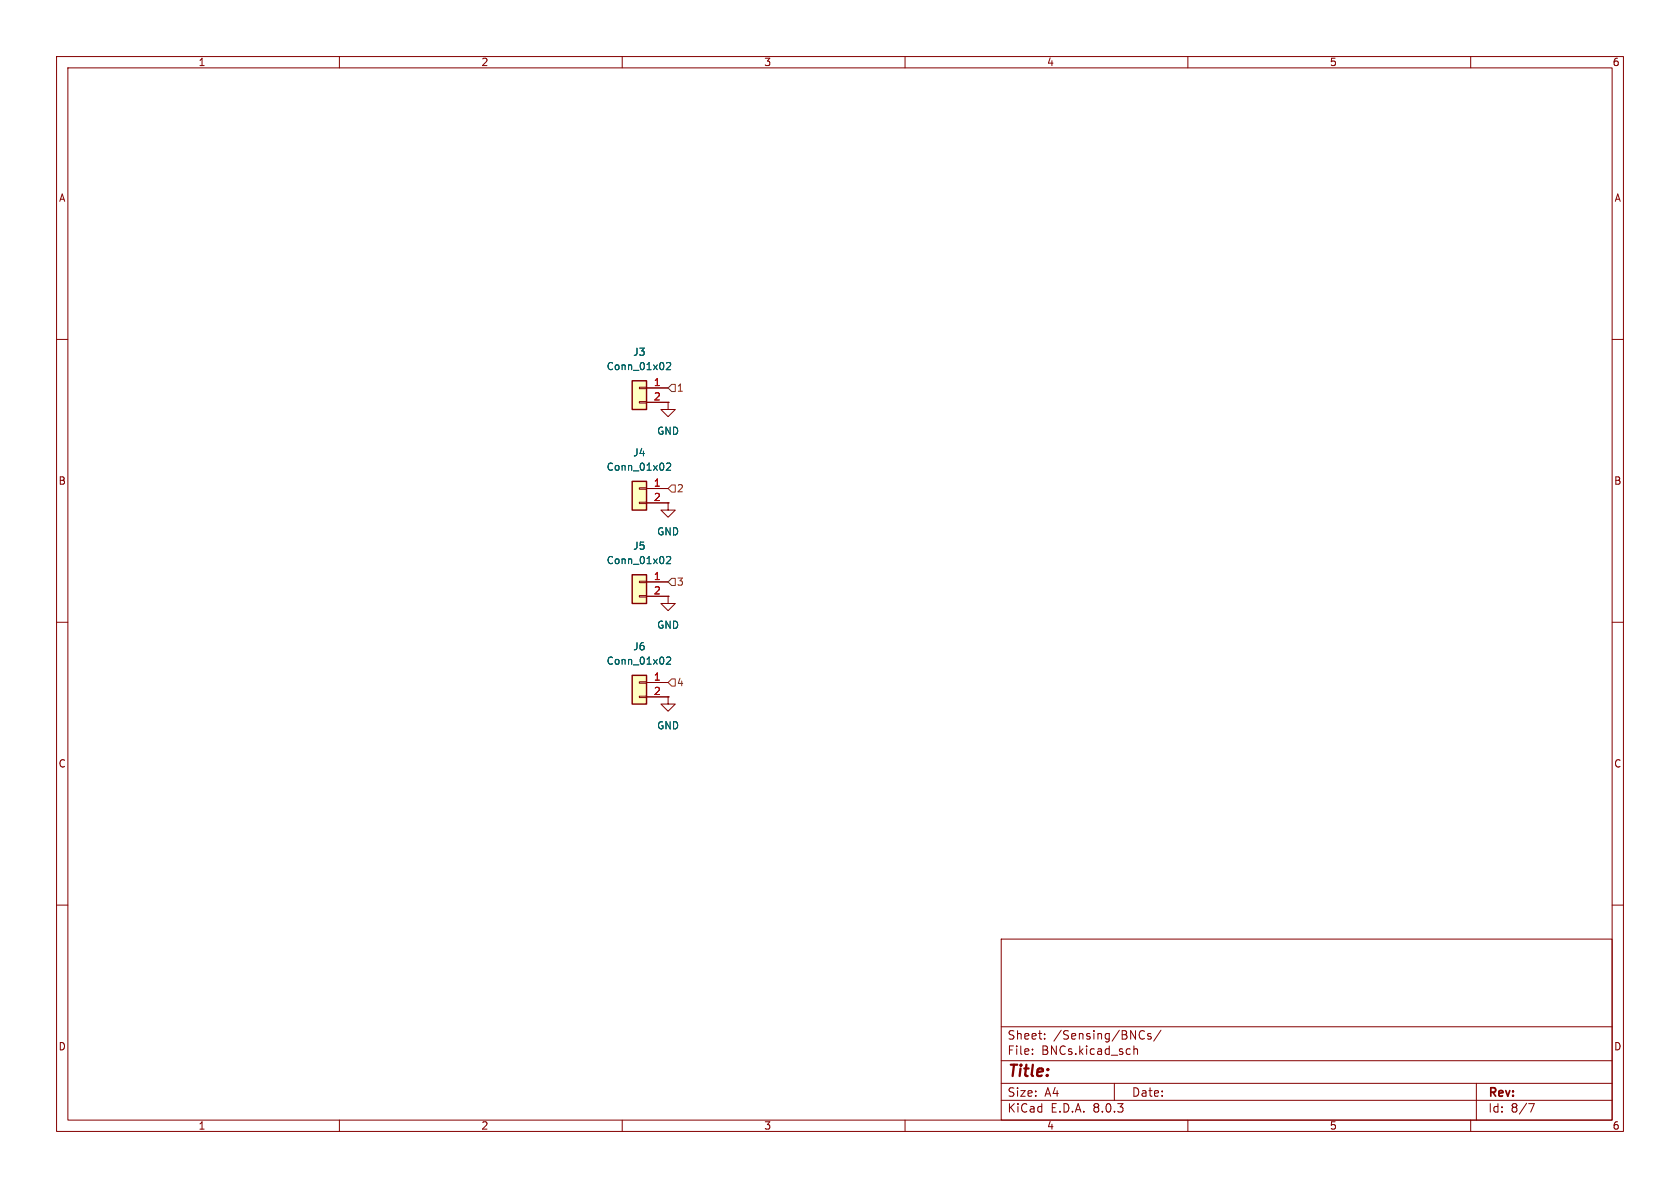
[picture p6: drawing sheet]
<svg xmlns="http://www.w3.org/2000/svg" width="297mm" height="210mm" viewBox="0 0 297 210" stroke-linecap="round" stroke-linejoin="round" font-family="sans-serif">
<g fill="none" stroke="#840000" stroke-width=".18">
<path d="M10 10h277v190h-277zM12 12h273v186h-273zM60 10v2M110 10v2M160 10v2M210 10v2M260 10v2M10 60h2M285 60h2M118.1 71.1v1.3h1.3l-1.3 1.3-1.3-1.3h1.3M118.1 71.1h.1M118.1 88.9v1.3h1.3l-1.3 1.2-1.3-1.2h1.3"/>
<path d="M118.1 88.9h.1M10 110h2M285 110h2M10 160h2M285 160h2M177 166h108v32h-108zM60 198v2M110 198v2M160 198v2M177 194.5h108M177 191.5h108M177 187.5h108"/>
<path d="M177 181.5h108M182.5 186.3v.1M182.5 185.5v.1M184.7 183.6v.1M184.7 182.8v.1M197 191.5v3M200.5 184.9v1.5M200.5 185.5l.2-.1 .3 .1 .1 .9M201.7 182.3l.3-.1 .3 .1M202.3 183.6l-.3 .1-.3-.1M203.5 182.8l-.4-.1-.2 .2 .1 .2 .5 .2v.3h-.6M205.2 182.1l-1.2 2"/>
<path d="M210 198v2M260 198v2M261 191.5v6.5M270.2 195.1h1l-.6 1.5"/>
</g>
<path d="M111.8 67.3h2.5v5.1h-2.5z" fill="#ffffc2"/>
<path d="M113 71h1.3v.2h-1.3zM113 68.5h1.3v.2h-1.3zM114.3 68.6h3.8M114.3 71.1h3.8" fill="none" stroke="#840000" stroke-width=".18"/>
<path d="M111.8 67.3h2.5v5.1h-2.5z" fill="none" stroke="#840000" stroke-width=".25"/>
<path d="M117.8 64.2l.5-.1 .3 .3-.8 .9h.8" fill="none" stroke="#006464" stroke-width=".18"/>
<path d="M111.8 85.1h2.5v5.1h-2.5z" fill="#ffffc2"/>
<path d="M113 88.8h1.3v.2h-1.3zM113 86.2h1.3v.3h-1.3zM114.3 86.4h3.8M114.3 88.9h3.8" fill="none" stroke="#840000" stroke-width=".18"/>
<path d="M111.8 85.1h2.5v5.1h-2.5z" fill="none" stroke="#840000" stroke-width=".25"/>
<path d="M117.8 82l.5-.1 .3 .3-.8 .9h.8" fill="none" stroke="#006464" stroke-width=".18"/>
<path d="M111.8 101.6h2.5v5.1h-2.5z" fill="#ffffc2"/>
<path d="M113 105.3h1.3v.2h-1.3zM113 102.7h1.3v.3h-1.3zM114.3 102.9h3.8M114.3 105.4h3.8" fill="none" stroke="#840000" stroke-width=".18"/>
<path d="M111.8 101.6h2.5v5.1h-2.5z" fill="none" stroke="#840000" stroke-width=".25"/>
<path d="M117.8 98.5l.5-.1 .3 .3-.8 .9h.8" fill="none" stroke="#006464" stroke-width=".18"/>
<path d="M111.8 119.4h2.5v5.1h-2.5z" fill="#ffffc2"/>
<g fill="none" stroke="#840000" stroke-width=".18">
<path d="M114.3 68.6h3.8M114.3 71.1h3.8M118.1 71.1h.1M114.3 86.4h3.8M114.3 88.9h3.8M118.1 88.9h.1M114.3 102.9h3.8M114.3 105.4h3.8M118.1 105.4v1.3h1.3l-1.3 1.3-1.3-1.3h1.3M118.1 105.4h.1M113 123.1h1.3v.2h-1.3zM113 120.5h1.3v.3h-1.3z"/>
<path d="M114.3 120.7h3.8M114.3 123.2h3.8M118.1 123.2v1.3h1.3l-1.3 1.2-1.3-1.2h1.3M118.1 123.2h.1"/>
</g>
<path d="M111.8 119.4h2.5v5.1h-2.5z" fill="none" stroke="#840000" stroke-width=".25"/>
<path d="M117.8 64.2l.5-.1 .3 .3-.8 .9h.8M117.8 82l.5-.1 .3 .3-.8 .9h.8M117.8 98.5l.5-.1 .3 .3-.8 .9h.8M117.8 116.3l.5-.2 .3 .4-.8 .9h.8" fill="none" stroke="#006464" stroke-width=".18"/>
<path d="M118.7 67.9h.7v1.3h-.7l-.6-.6zM118.7 85.7h.7v1.3h-.7l-.6-.6zM118.7 102.2h.7v1.3h-.7l-.6-.6zM118.7 120h.7v1.3h-.7l-.6-.6z" fill="none" stroke="#725600" stroke-width=".18"/>
<text font-size="2.8" fill="#840000" x="178" y="190.9">Title:</text>
<g font-size="2.1" fill="#840000">
<text x="178" y="184">Sheet:</text>
<text x="186.2" y="184">/Sensing/BNCs/</text>
<text x="178" y="186.7">File:</text>
<text x="184.1" y="186.7">BNCs.kicad_sch</text>
<text x="178" y="196.9">KiCad</text>
<text x="178" y="194.1">Size:</text>
<text x="184.7" y="194.1">A4</text>
<text x="185.7" y="196.9">E.D.A.</text>
<text x="193.3" y="196.9">8.0.3</text>
<text x="200" y="194.1">Date:</text>
<text x="263" y="194.3">Rev:</text>
<text x="263" y="196.9">Id:</text>
<text x="267.1" y="196.9">8/7</text>
</g>
<g font-size="1.8" fill="#840000">
<text x="35" y="11.9">1</text>
<text x="85" y="11.9">2</text>
<text x="135" y="11.9">3</text>
<text x="185" y="11.9">4</text>
<text x="235" y="11.9">5</text>
<text x="285" y="11.9">6</text>
<text x="10.3" y="35.9">A</text>
<text x="285.3" y="35.9">A</text>
<text x="10.3" y="85.9">B</text>
<text x="285.3" y="85.9">B</text>
<text x="10.3" y="135.9">C</text>
<text x="285.3" y="135.9">C</text>
<text x="10.3" y="185.9">D</text>
<text x="285.3" y="185.9">D</text>
<text x="35" y="199.9">1</text>
<text x="85" y="199.9">2</text>
<text x="135" y="199.9">3</text>
<text x="185" y="199.9">4</text>
<text x="235" y="199.9">5</text>
<text x="285" y="199.9">6</text>
</g>
<g font-size="1.8" fill="#006464">
<text x="107.2" y="65.6">Conn_01x02</text>
<text x="111.8" y="63.1">J3</text>
<text x="116.1" y="77.1">GND</text>
<text x="107.2" y="83.4">Conn_01x02</text>
<text x="111.8" y="80.9">J4</text>
<text x="116.1" y="94.8">GND</text>
<text x="107.2" y="99.9">Conn_01x02</text>
<text x="111.8" y="97.4">J5</text>
<text x="116.1" y="111.4">GND</text>
<text x="107.2" y="117.7">Conn_01x02</text>
<text x="111.8" y="115.2">J6</text>
<text x="116.1" y="129.1">GND</text>
</g>
<g font-size="1.8" fill="#a90000">
<text x="115.5" y="68.3">1</text>
<text x="115.5" y="70.9">2</text>
<text x="115.5" y="86.1">1</text>
<text x="115.5" y="88.6">2</text>
<text x="115.5" y="102.6">1</text>
<text x="115.5" y="105.2">2</text>
<text x="115.5" y="120.4">1</text>
<text x="115.5" y="122.9">2</text>
</g>
<g font-size="1.8" fill="#725600">
<text x="119.6" y="69.4">1</text>
<text x="119.6" y="87.2">2</text>
<text x="119.6" y="103.7">3</text>
<text x="119.6" y="121.5">4</text>
</g>
</svg>
